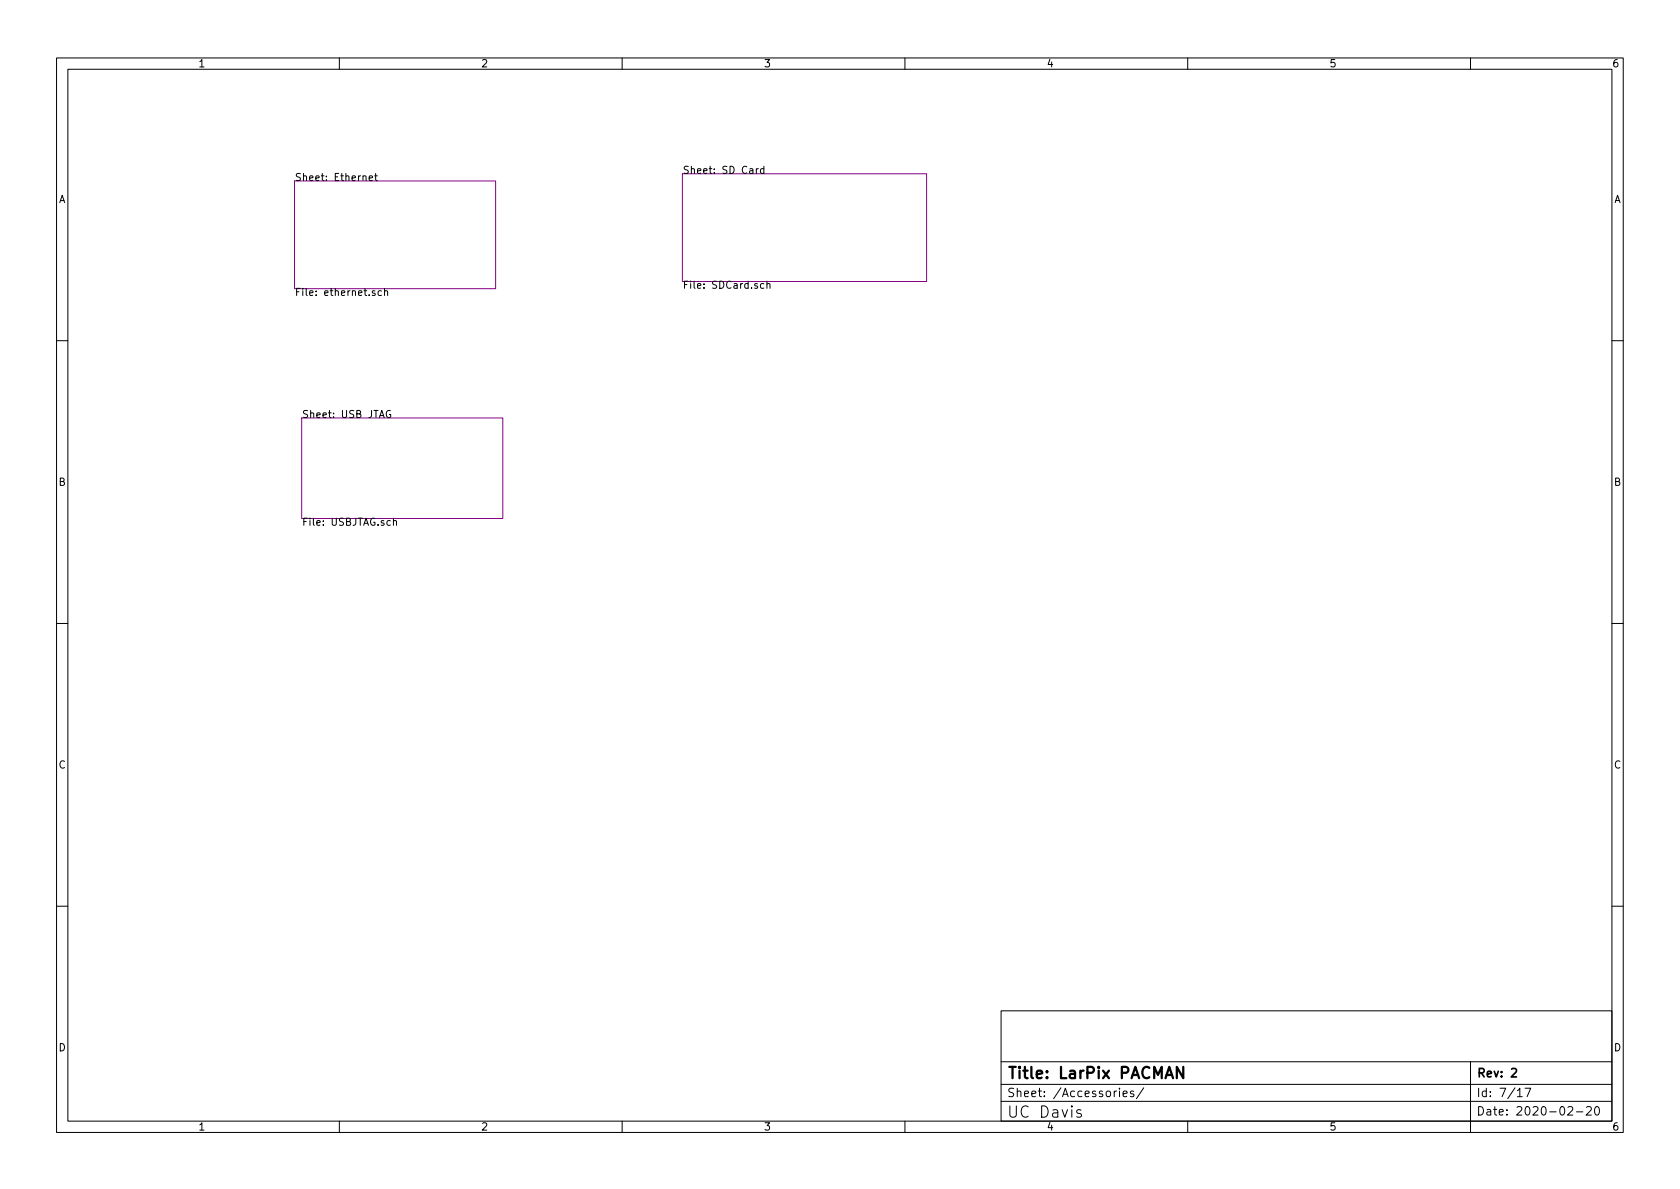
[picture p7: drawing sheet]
<svg xmlns="http://www.w3.org/2000/svg" width="297mm" height="210mm" viewBox="0 0 297 210" stroke-linecap="round" stroke-linejoin="round" font-family="sans-serif">
<g fill="none" stroke="#000" stroke-width=".18">
<path d="M10 10.2h277v190.1h-277zM12 12.2h273v186.1h-273zM60 10.2v2M110 10.2v2M160 10.2v2M210 10.2v2M260 10.2v2M65.3 31.5l.6-.1-.1-.2-.3-.1-.2 .2v.6h.5M66.2 31.1h.5M66.4 30.7v1.1l.3 .1M133.7 29.8v.9M134.1 29.8l-.4 .3"/>
<path d="M135.1 29.9l-.4-.1-.2 .3 .1 .5h.5M135.1 29.4v1.3M66.3 51.5l-.3-.1-.2 .2 .1 .2 .4 .1v.3h-.5M67.4 51.5l-.3-.1-.3 .3 .2 .5h.4M68 51.5l.2-.1 .3 .1v.8M68 51v1.3M135.1 50.2l-.4-.1-.2 .3 .1 .5h.5M135.6 50.3l.2-.2 .3 .1v.8M135.6 49.7v1.3M10 60.2h2M69 72.6a.59 .59 0 0 0-.7 .6 .59 .59 0 0 0 .7 .6l.1-.5h-.3M285 60.2h2"/>
<path d="M69.6 92.2l.1-.1h.3l.1 .8M69.6 91.6v1.3M10 110.2h2M285 110.2h2M10 160.2h2M177 178.7h108v19.6h-108zM285 160.2h2M60 198.3v2M110 198.3v2M160 198.3v2M177 194.8h108M177 191.8h108"/>
<path d="M177 187.8h108M191.1 196.3l-.5-.1-.2 .3 .1 .3 .6 .2 .1 .2-.1 .3-.2 .1-.5-.1M197.9 192.4v.2M197.9 192.9v1M198.6 193.4l.7-.1-.1-.3-.4-.1-.2 .2v.8h.6M200.4 193l-.3-.1-.2 .2v.3l.5 .1v.4h-.5M202.2 192.4l-1.3 1.9M210 198.3v2M260 187.7v12.6M268.3 192.9l.4-.5v1.5M268.3 193.9h.8M269.6 192.4h1l-.6 1.5"/>
<path d="M277.2 195.8l.6-.1 .2 .1 .1 .3-1 1.1h1M278.7 196.6h1.2M280.5 195.8l.6-.1 .2 .1 .1 .3-1 1.1h1M282.1 195.8l.2-.1a.81 .81 0 0 1 .6 .6 .81 .81 0 0 1-.3 .8l-.2 .1a.81 .81 0 0 1-.5-.6 .81 .81 0 0 1 .2-.8z"/>
</g>
<path d="M267.3 189.1l.5-.2 .3 .2v.3l-.9 1h.9" fill="none" stroke="#000" stroke-width=".3"/>
<path d="M209.2 188.7v2l-1.1-2v2" fill="none" stroke="#000" stroke-width=".4"/>
<path d="M52.1 32h35.5v19h-35.5zM120.6 30.7h43.2v19.1h-43.2zM53.3 73.9h35.6v17.8h-35.6z" fill="none" stroke="#840084" stroke-width=".18"/>
<g font-size="2.8">
<text x="178" y="190.8">Title: LarPix PACMAN</text>
<text x="178" y="197.7">UC Davis</text>
</g>
<g font-size="2.1">
<text x="261" y="190.5">Rev: 2</text>
<text x="178" y="194">Sheet: /Accessories/</text>
<text x="261" y="197.3">Date: 2020-02-20</text>
<text x="261" y="194">Id: 7/17</text>
</g>
<g font-size="1.8">
<text x="35" y="11.9">1</text>
<text x="85" y="11.9">2</text>
<text x="135" y="11.9">3</text>
<text x="185" y="11.9">4</text>
<text x="235" y="11.9">5</text>
<text x="285" y="11.9">6</text>
<text x="10.3" y="35.9">A</text>
<text x="52.1" y="32">Sheet: Ethernet</text>
<text x="120.6" y="30.7">Sheet: SD Card</text>
<text x="285.3" y="35.9">A</text>
<text x="52.1" y="52.3">File: ethernet.sch</text>
<text x="120.6" y="51">File: SDCard.sch</text>
<text x="53.3" y="73.9">Sheet: USB JTAG</text>
<text x="10.3" y="85.9">B</text>
<text x="285.3" y="85.9">B</text>
<text x="53.3" y="93">File: USBJTAG.sch</text>
<text x="10.3" y="135.9">C</text>
<text x="285.3" y="135.9">C</text>
<text x="10.3" y="185.9">D</text>
<text x="285.3" y="185.9">D</text>
<text x="35" y="199.9">1</text>
<text x="85" y="199.9">2</text>
<text x="135" y="199.9">3</text>
<text x="185" y="199.9">4</text>
<text x="235" y="199.9">5</text>
<text x="285" y="199.9">6</text>
</g>
</svg>
